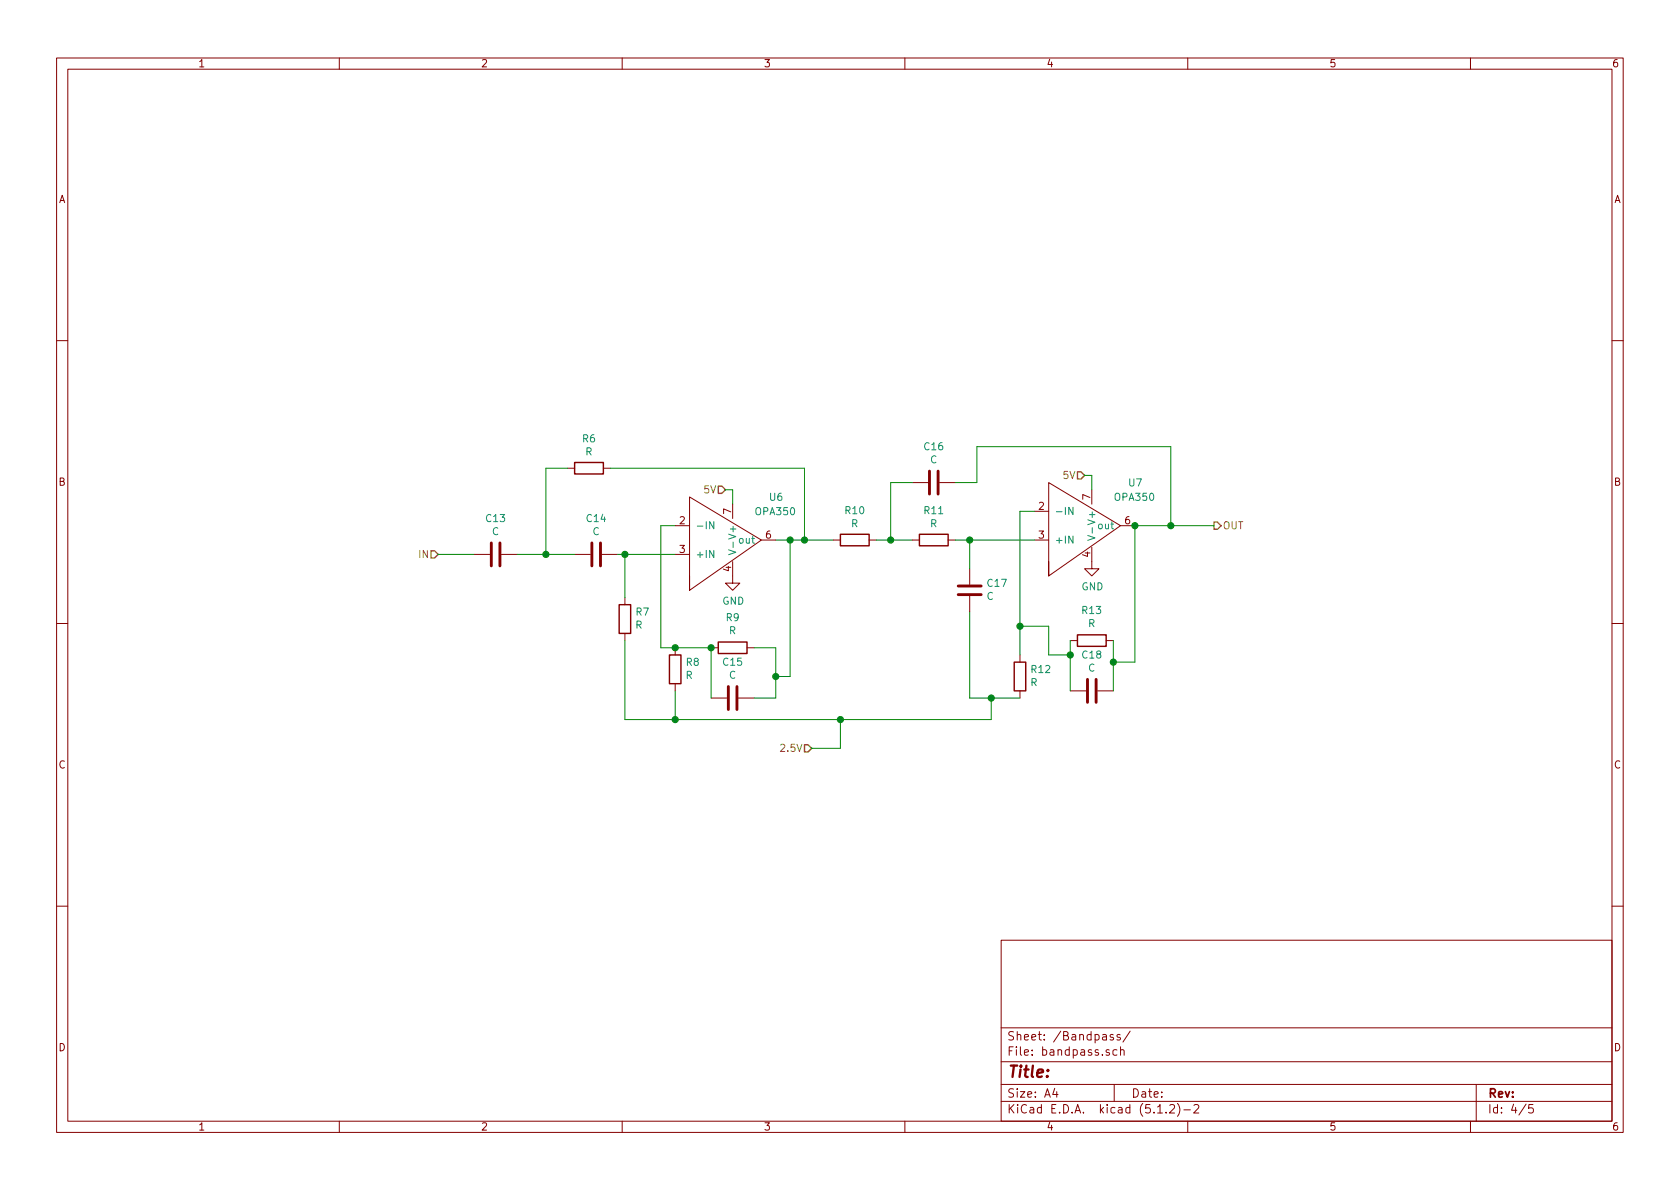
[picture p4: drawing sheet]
<svg xmlns="http://www.w3.org/2000/svg" width="297mm" height="210mm" viewBox="0 0 297 210" stroke-linecap="round" stroke-linejoin="round" font-family="sans-serif">
<g fill="none" stroke="#840000" stroke-width=".18">
<path d="M10 10.3h277v189.9h-277zM12 12.2h273v186.1h-273zM60 10.3v1.9M110 10.3v1.9M160 10.3v1.9M210 10.3v1.9M260 10.3v1.9M10 60.2h2M285 60.2h2M83.8 98h2.8M88.6 98h2.8M100.3 82.8h1.3"/>
<path d="M101.6 98h2.8M106.4 98h2.8M106.7 82.8h1.2M119.4 93h2.5M119.4 98h2.5M129.5 99.3v3.8h1.3l-1.3 1.3-1.2-1.3h1.2M129.5 89.1v2.6M134.6 95.5h2.6M147.3 95.5h1.3M153.7 95.5h1.2M161.3 95.5h1.3M161.3 85.3h2.8"/>
<path d="M166.1 85.3h2.8M167.6 95.5h1.3M182.9 95.5h2.5M182.9 90.4h2.5M185.4 99.3v2.5l12.7-8.8-12.7-7.7v16.5M193 96.8v3.8h1.3l-1.3 1.2-1.2-1.2h1.2M193 86.6v2.5M198.1 93h2.6M10 110.3h2M110.5 105.7v1.2M110.5 112v1.3M119.4 114.5v1.3"/>
<path d="M121.9 101.8v2.6l12.7-8.9-12.7-7.6v16.5M125.7 114.5h1.3M132.1 114.5h1.2M171.4 100.6v2.8M171.4 105.4v2.8M180.3 115.8v1.3M189.2 113.3h1.3M195.6 113.3h1.2M285 110.3h2M119.4 120.9v1.3M125.7 123.4h2.8M130.6 123.4h2.7"/>
<path d="M180.3 122.2v1.2M189.2 122.2h2.8M194.1 122.2h2.7M10 160.2h2M177 166.3h108v32h-108zM285 160.2h2M60 198.3v1.9M110 198.3v1.9M160 198.3v1.9M177 194.8h108M177 191.8h108M177 187.8h108"/>
<path d="M177 181.8h108M186.5 192.5l-.4 1h1M186.8 193v1M196.1 185.7l-.3-.1-.2 .2v.2l.5 .2v.3h-.5M196.8 183l-.3-.1-.2 .2v.3l.5 .1v.3h-.5M197 191.8v3M197.5 185.7l-.4-.1-.3 .3v.6l.3 .1 .4-.1M198 183l-.3-.1-.2 .2 .1 .3 .4 .1v.3h-.5M198.1 185.7l.2-.1 .4 .1 .1 .9M198.1 185.1v1.5M199.8 182.3l-1.2 2M204.7 196.8h.8"/>
<path d="M206.2 196.7v.1M206.8 195.5l.2-.2h.4l.2 .2 .1 .3-.1 .2-.8 .8h.9M208.2 195.1a1.71 1.71 0 0 1 0 2.3M209.3 196.3h1.2M210 198.3v1.9M211.1 195.5l.2-.2h.4l.3 .5-1 1h1M260 198.3v1.9M261 191.8v6.5M269.8 195.2l-1.2 2M271 195.3h-.7v.7l.2-.1 .5 .1 .1 .2-.1 .5-.2 .1-.5-.1"/>
</g>
<path d="M126.2 92.2v1.3l-.7-1.3v1.3M128.8 97.2l1.3 .5-1.3 .4M129.6 95.9v.9M189.7 89.7v1.3l-.7-1.3v1.3M192.3 94.7l1.3 .4-1.3 .4M193.1 93.3v1" fill="none" stroke="#008484" stroke-width=".18"/>
<path d="M101.6 81.8h5.1v2h-5.1zM148.6 94.5h5.1v2h-5.1zM162.6 94.5h5v2h-5zM109.5 106.9h2v5.1h-2zM118.4 115.8h2v5.1h-2zM127 113.5h5.1v2.1h-5.1zM179.3 117.1h2.1v5.1h-2.1zM190.5 112.3h5.1v2h-5.1z" fill="none" stroke="#840000" stroke-width=".25"/>
<path d="M86.9 96v4.1M88.4 96v4.1M104.6 96v4.1M106.2 96v4.1M164.3 83.3v4.1M165.9 83.3v4.1M169.4 103.6h4.1M169.4 105.2h4.1M128.8 121.4v4.1M130.3 121.4v4.1M192.3 120.1v4.1M193.8 120.1v4.1" fill="none" stroke="#840000" stroke-width=".51"/>
<path d="M76.2 97.4h.6l.7 .6-.7 .7h-.6zM127 86h.6l.7 .6-.7 .6h-.6zM190.5 83.4h.6l.7 .7-.7 .6h-.6zM214.6 92.3h.7l.6 .7-.6 .6h-.7zM142.2 131.7h.7l.6 .6-.6 .7h-.7z" fill="none" stroke="#848400" stroke-width=".25"/>
<g fill="none" stroke="#008400" stroke-width=".18">
<path d="M77.5 98h6.3M91.4 98h10.2M100.3 82.8h-3.8v15.2M107.9 82.8h34.3v12.7M109.2 98h10.2M110.5 98v7.7M119.4 93h-2.6v21.5h8.9v8.9M128.3 86.6h1.2v2.5M137.2 95.5h10.1M139.7 95.5v24.1h-2.5M154.9 95.5h6.4M161.3 85.3h-3.8v10.2"/>
<path d="M168.9 95.5h14M168.9 85.3h3.8v-6.3h34.3v14M171.4 95.5v5.1M182.9 90.4h-2.6v25.4M191.8 84.1h1.2v2.5M214.6 93h-13.9v24.1h-3.9M110.5 113.3v13.9h64.8v-3.8M133.3 114.5h3.9v8.9h-3.9M171.4 108.2v15.2h8.9M180.3 110.7h5.1v5.1h3.8M189.2 113.3v8.9M196.8 113.3v8.9"/>
<path d="M119.4 122.2v5M148.6 127.2v5.1h-5.1"/>
</g>
<g fill="#008400" stroke="#008400" stroke-width=".25">
<circle cx="96.5" cy="98" r=".51"/>
<circle cx="137.2" cy="119.6" r=".51"/>
<circle cx="139.7" cy="95.5" r=".51"/>
<circle cx="125.7" cy="114.5" r=".51"/>
<circle cx="110.5" cy="98" r=".51"/>
<circle cx="119.4" cy="114.5" r=".51"/>
<circle cx="142.2" cy="95.5" r=".51"/>
<circle cx="157.5" cy="95.5" r=".51"/>
<circle cx="171.5" cy="95.5" r=".51"/>
<circle cx="196.9" cy="117.1" r=".51"/>
<circle cx="200.7" cy="93" r=".51"/>
<circle cx="119.4" cy="127.2" r=".51"/>
<circle cx="175.3" cy="123.4" r=".51"/>
<circle cx="207" cy="93" r=".51"/>
<circle cx="148.6" cy="127.2" r=".51"/>
<circle cx="189.2" cy="115.8" r=".51"/>
<circle cx="180.3" cy="110.7" r=".51"/>
</g>
<text font-size="2.8" fill="#840000" x="178" y="190.5">Title:</text>
<g font-size="2.1" fill="#840000">
<text x="178" y="184">Sheet: /Bandpass/</text>
<text x="178" y="186.7">File: bandpass.sch</text>
<text x="178" y="196.9">KiCad E.D.A. kicad (5.1.2)-2</text>
<text x="178" y="194.1">Size: A4</text>
<text x="200" y="194.1">Date:</text>
<text x="263" y="194.1">Rev:</text>
<text x="263" y="196.9">Id: 4/5</text>
</g>
<g font-size="1.8" fill="#840000">
<text x="35" y="11.9">1</text>
<text x="85" y="11.9">2</text>
<text x="135" y="11.9">3</text>
<text x="185" y="11.9">4</text>
<text x="235" y="11.9">5</text>
<text x="285" y="11.9">6</text>
<text x="10.4" y="35.9">A</text>
<text x="285.4" y="35.9">A</text>
<text x="10.4" y="85.9">B</text>
<text x="192.8" y="88.4" transform="rotate(-90 192.8 88.4)">7</text>
<text x="285.4" y="85.9">B</text>
<text x="120.2" y="92.7">2</text>
<text x="129.3" y="90.9" transform="rotate(-90 129.3 90.9)">7</text>
<text x="135.4" y="95.2">6</text>
<text x="183.7" y="90.2">2</text>
<text x="183.7" y="95.2">3</text>
<text x="198.9" y="92.7">6</text>
<text x="120.2" y="97.8">3</text>
<text x="129.3" y="101.1" transform="rotate(-90 129.3 101.1)">4</text>
<text x="192.8" y="98.5" transform="rotate(-90 192.8 98.5)">4</text>
<text x="10.4" y="135.9">C</text>
<text x="285.4" y="135.9">C</text>
<text x="10.4" y="185.9">D</text>
<text x="285.4" y="185.9">D</text>
<text x="35" y="199.9">1</text>
<text x="85" y="199.9">2</text>
<text x="135" y="199.9">3</text>
<text x="185" y="199.9">4</text>
<text x="235" y="199.9">5</text>
<text x="285" y="199.9">6</text>
</g>
<g font-size="1.8" fill="#008484">
<text x="103" y="78.2">R6</text>
<text x="103.5" y="80.5">R</text>
<text x="163.5" y="79.6">C16</text>
<text x="164.5" y="81.9">C</text>
<text x="136.1" y="88.6">U6</text>
<text x="197.2" y="88.6">OPA350</text>
<text x="199.6" y="86">U7</text>
<text x="86" y="92.3">C13</text>
<text x="87" y="94.6">C</text>
<text x="103.8" y="92.3">C14</text>
<text x="104.8" y="94.6">C</text>
<text x="122.9" y="93.6">-IN</text>
<text x="130.2" y="94.9" transform="rotate(-90 130.2 94.9)">V+</text>
<text x="133.7" y="91.1">OPA350</text>
<text x="149.5" y="90.9">R10</text>
<text x="150.5" y="93.2">R</text>
<text x="163.5" y="90.9">R11</text>
<text x="164.5" y="93.2">R</text>
<text x="186.4" y="91.1">-IN</text>
<text x="193.7" y="92.4" transform="rotate(-90 193.7 92.4)">V+</text>
<text x="194.4" y="93.6">out</text>
<text x="122.9" y="98.7">+IN</text>
<text x="130.9" y="96.1">out</text>
<text x="186.4" y="96.1">+IN</text>
<text x="127.7" y="106.9">GND</text>
<text x="174.4" y="106.1">C</text>
<text x="174.7" y="103.8">C17</text>
<text x="191.2" y="104.4">GND</text>
<text x="112.3" y="111.2">R</text>
<text x="112.5" y="108.9">R7</text>
<text x="128.4" y="109.8">R9</text>
<text x="128.9" y="112.2">R</text>
<text x="191.4" y="108.6">R13</text>
<text x="192.4" y="110.9">R</text>
<text x="121.4" y="117.7">R8</text>
<text x="127.9" y="117.7">C15</text>
<text x="182.4" y="119">R12</text>
<text x="191.4" y="116.5">C18</text>
<text x="192.4" y="118.8">C</text>
<text x="121.2" y="120.1">R</text>
<text x="128.9" y="120">C</text>
<text x="182.2" y="121.3">R</text>
</g>
<g font-size="1.8" fill="#848400">
<text x="124.6" y="87.2">5V</text>
<text x="188.1" y="84.7">5V</text>
<text x="216.2" y="93.6">OUT</text>
<text x="74.2" y="98.7">IN</text>
<text x="138.4" y="133">2.5V</text>
</g>
</svg>
